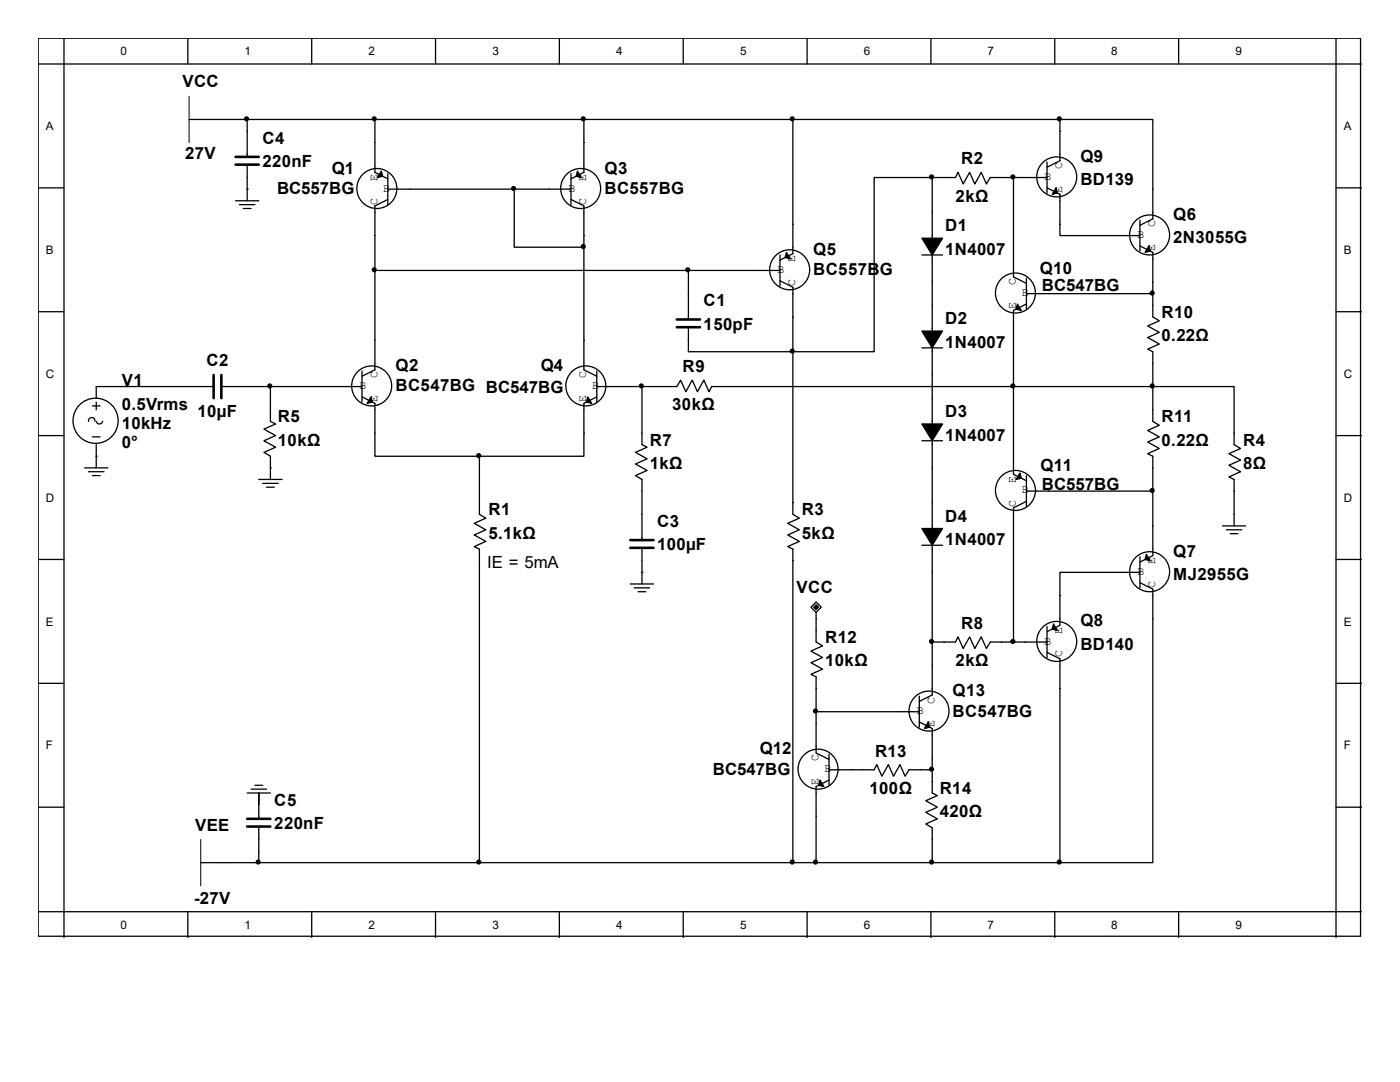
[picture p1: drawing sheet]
<svg xmlns="http://www.w3.org/2000/svg" width="279mm" height="216mm" viewBox="0 0 279 216" stroke-linecap="round" stroke-linejoin="round" font-family="sans-serif">
<g fill="none" stroke="#000" stroke-width=".26">
<path d="M7.6 7.6h263.9v179.2h-263.9zM7.6 12.8h264.2M12.8 7.6v179.5M37.5 7.6v5.2M62.2 7.6v5.2M86.9 7.6v5.2M111.6 7.6v5.2M136.4 7.6v5.2M161.1 7.6v5.2M185.8 7.6v5.2M210.5 7.6v5.2M235.2 7.6v5.2"/>
<path d="M266.6 7.6v179.5M7.6 37.5h5.2M37.7 23.8h173.8M49.3 37.7h.1M49.3 23.8v7.5M49.3 32.9v7.2M74.8 23.8v10.6l2.6 1.3M77.4 34.7v6.1M77.4 39.8l-2.6 1.3v32.7l-2.6 1.3M77.4 37.7h36.6M102.6 37.7v11.6h13.9M114 34.7v6.1"/>
<path d="M114 39.8l2.5 1.3v32.7l2.6 1.3M116.5 23.8v10.6l-2.5 1.3M158.2 23.8v26.8l-2.5 1.3M186 35.4h4.7l.5-1 1 2.3 1.3-2.3 1 2.3 1.3-2.3 1.1 2.3 .7-1.3h11.4M186 35.4h-11.5v34.8h-37.1v-4.9M186 35.4v103.3l-2.5 1.3M202.3 35.4v19.9l2.5 1.2M209 37.5l2.5 1.3v8.2h16M209 32.3v6.2M211.5 23.8h18.6v19.9l-2.6 1.3M211.5 23.8v8.3l-2.5 1.3M266.6 37.5h5.2"/>
<path d="M47 40.1h4.6M47.8 40.8h3.1M48.6 41.6h1.5M74.8 54h80.9M137.4 54v9.7M155.7 56l2.5 1.3v45.3l1.3 .8-2.3 1 2.3 1.3-2.3 1 2.3 1.3-2.3 1.1 1 .5v62.5M155.7 50.9v6.2M184 50.9h4.1M204.8 55.5v6.2M204.8 58.6h25.3M227.5 49.1l2.6 1.3v12.8l1.3 .8-2.4 1 2.4 1.3-2.4 1.1 2.4 1.2-2.4 1.1 1.1 .5v13.9l1.3 .8-2.4 1 2.4 1.3-2.4 1 2.4 1.3-2.4 1 1.1 .5v19.9l-2.6 1.2M227.5 43.9v6.2"/>
<path d="M7.6 62.2h5.2M42.6 77.1h-23.4v2.4M44.2 77.1h28M54 77.1v7l1 .5-2.3 1 2.3 1.3-2.3 1 2.3 1.3-2.3 1.1 1.3 .7v4.7M72.2 79.2l2.6 1.3v10.5h20.9M72.2 74v6.2M119.1 77.1h16l.7-1.3 1.1 2.4 1.3-2.4 1 2.4 1.3-2.4 1 2.4 .5-1.1h104.3v11.6l1.3 .8-2.3 1 2.3 1.3-2.3 1 2.3 1.3-2.3 1.1 1 .5v9.2M119.1 79.2l-2.6 1.3v10.5h-20.8M119.1 74v6.2M128.1 77.1v11.6l1 .5-2.3 1.1 2.3 1.3-2.3 1 2.3 1.3-2.3 1 1.3 .8v12.1M184 69.4h4.1M204.8 60.7l-2.5 1.2v32.7l2.5 1.3"/>
<path d="M266.6 62.2h5.2M7.6 86.9h5.2M16.9 93.4h4.6M17.7 94.1h3.1M18.4 81h1.6M18.4 87.2h1.6M18.4 94.9h1.6M18.9 84a.65 .65 0 0 0-.6-.7 .65 .65 0 0 0-.6 .8M19.2 91h.1M19.2 80.2v1.6M19.2 88.7v4.7M20.5 84a.64 .64 0 0 1-.6 .6 .64 .64 0 0 1-.7-.5"/>
<path d="M51.6 95.7h4.7M52.4 96.4h3.1M53.2 97.2h1.5M54 93.4h.1M95.7 91v11.6l1.3 .8-2.4 1 2.4 1.3-2.4 1 2.4 1.3-2.4 1.1 1.1 .5v62.5M184 87.9h4.1M204.8 94.9v6.2M204.8 98h25.3M266.6 86.9h5.2M7.6 111.6h5.2M125.8 116.5h4.6M126.6 117.3h3.1"/>
<path d="M127.3 118.1h1.6M128.1 114.2h.1M128.1 109.3v7.2M184 108.8h4.1M204.8 100l-2.5 1.3v26.8M227.5 116.3l2.6 1.3v54.5h-18.6M227.5 114.2h-16v10.6l-2.5 1.3M227.5 111.1v6.2M244 104.9h4.6M244.7 105.7h3.1M245.5 106.5h1.6M266.6 111.6h5.2"/>
<path d="M7.6 136.4h5.2M161.8 121.2l1.1-1.1 1 1.1-1 1zM162.9 122.2v5.9l1.3 .8-2.4 1 2.4 1.3-2.4 1 2.4 1.3-2.4 1 1.1 .6v15.2l2.5 1.2M183.5 138.9v6.2M186 128.1h4.7l.5-1 1 2.3 1.3-2.3 1 2.3 1.3-2.3 1.1 2.3 .7-1.3h11.4M209 125v6.2M209 130.2l2.5 1.3v40.6M266.6 136.4h5.2M49.3 158.2h4.7M50.1 157.5h3.1M50.9 156.7h1.5M51.6 158.2v5.2"/>
<path d="M162.9 142h20.6M165.4 153.6h9.1l.5-1 1 2.3 1.3-2.3 1 2.3 1.3-2.3 1 2.3 .8-1.3h4.6M165.4 155.7l-2.5 1.2v15.2M165.4 150.5v6.2M183.5 144.1l2.5 1.3v12.8M186 158.2l1.1 .5-2.3 1.1 2.3 1.3-2.3 1 2.3 1.3-2.3 1 1.2 .8v6.9M7.6 161.1h5.2M40.1 172.1h171.4M51.6 164.9v7.2M266.6 161.1h5.2M7.6 181.9h264.2M37.5 181.9v5.2"/>
<path d="M62.2 181.9v5.2M86.9 181.9v5.2M111.6 181.9v5.2M136.4 181.9v5.2M161.1 181.9v5.2M185.8 181.9v5.2M210.5 181.9v5.2M235.2 181.9v5.2"/>
<circle cx="75.2" cy="37.6" r="4"/>
<circle cx="115.9" cy="37.6" r="4"/>
<circle cx="210.9" cy="35.3" r="4"/>
<circle cx="157.6" cy="53.8" r="4"/>
<circle cx="202.7" cy="58.5" r="4"/>
<circle cx="229.4" cy="46.9" r="4"/>
<circle cx="74.2" cy="77" r="4"/>
<circle cx="116.9" cy="77" r="4"/>
<circle cx="19.1" cy="84" r="4.5"/>
<circle cx="202.7" cy="97.9" r="4"/>
<circle cx="229.4" cy="114.1" r="4"/>
<circle cx="210.9" cy="128" r="4"/>
<circle cx="163.3" cy="153.5" r="4"/>
<circle cx="185.4" cy="141.9" r="4"/>
</g>
<g fill="#000" stroke="#000" stroke-width=".26">
<path d="M76.1 34.1l.3 1.1-1.1 .2zM115.2 34.1l.8 1.3-1-.2zM210.8 37.5l.2 1-1 .3zM157 50.4l.7 1.2-1-.2zM184 47.5h4.1l-2.1 3.4zM229.3 49.1l.3 1-1.1 .3zM74 79.2l.3 1-1 .3zM117.3 79.2l.8 1.3-1.1-.3zM184 66.1h4.1l-2.1 3.3zM203 60.7l.8 1.2-1-.2zM184 84.6h4.1l-2.1 3.3zM203.6 94.4l.2 1-1 .3z"/>
<path d="M184 105.5h4.1l-2.1 3.3zM228.8 110.6l.8 1.3-1.1-.3zM210.2 124.5l.8 1.3-1-.3zM163.6 155.7l.8 1.2-1-.2zM185.3 144.1l.2 1-1 .3z"/>
<circle cx="49.2" cy="23.7" r=".39"/>
<circle cx="74.7" cy="23.7" r=".39"/>
<circle cx="102.5" cy="37.6" r=".39"/>
<circle cx="116.4" cy="23.7" r=".39"/>
<circle cx="158.1" cy="23.7" r=".39"/>
<circle cx="185.9" cy="35.3" r=".39"/>
<circle cx="202.1" cy="35.3" r=".39"/>
<circle cx="211.4" cy="23.7" r=".39"/>
<circle cx="74.7" cy="53.8" r=".39"/>
<circle cx="116.4" cy="49.2" r=".39"/>
<circle cx="137.3" cy="53.8" r=".39"/>
<circle cx="229.9" cy="58.5" r=".39"/>
<circle cx="53.8" cy="77" r=".39"/>
<circle cx="128" cy="77" r=".39"/>
<circle cx="158.1" cy="70.1" r=".39"/>
<circle cx="202.1" cy="77" r=".39"/>
<circle cx="229.9" cy="77" r=".39"/>
<circle cx="95.5" cy="90.9" r=".39"/>
<circle cx="229.9" cy="97.9" r=".39"/>
<circle cx="185.9" cy="128" r=".39"/>
<circle cx="202.1" cy="128" r=".39"/>
<circle cx="162.7" cy="141.9" r=".39"/>
<circle cx="185.9" cy="153.5" r=".39"/>
<circle cx="51.5" cy="172" r=".39"/>
<circle cx="95.5" cy="172" r=".39"/>
<circle cx="158.1" cy="172" r=".39"/>
<circle cx="162.7" cy="172" r=".39"/>
<circle cx="185.9" cy="172" r=".39"/>
<circle cx="211.4" cy="172" r=".39"/>
</g>
<path d="M37.7 19.2v9.3M40.1 167.5v9.3" fill="none" stroke="#000" stroke-width=".2"/>
<path d="M47 31.3h4.6M47 32.9h4.6M42.6 74.8v4.7M44.2 74.8v4.7M135.1 63.7h4.6M135.1 65.3h4.6M125.8 107.8h4.6M125.8 109.3h4.6M49.3 163.4h4.7M49.3 164.9h4.7" fill="none" stroke="#000" stroke-width=".51"/>
<path d="M162.4 121.2l.5-.6 .5 .6-.5 .5z" fill-rule="evenodd" fill="#000" stroke="#000" stroke-width=".2"/>
<g font-size="3.4">
<text x="36.4" y="17.4">VCC</text>
<text x="52.4" y="28.7">C4</text>
<text x="37" y="31.8">27V</text>
<text x="52.4" y="33.3">220nF</text>
<text x="66.3" y="34.6">Q1</text>
<text x="120.6" y="34.6">Q3</text>
<text x="191.8" y="32.8">R2</text>
<text x="215.6" y="32.3">Q9</text>
<text x="55.3" y="38.7">BC557BG</text>
<text x="120.6" y="38.7">BC557BG</text>
<text x="190.7" y="40.3">2kΩ</text>
<text x="215.6" y="36.9">BD139</text>
<text x="188.6" y="46.2">D1</text>
<text x="234.1" y="43.9">Q6</text>
<text x="162.3" y="50.8">Q5</text>
<text x="188.6" y="50.8">1N4007</text>
<text x="234.1" y="48.5">2N3055G</text>
<text x="162.3" y="54.9">BC557BG</text>
<text x="207.5" y="54.7">Q10</text>
<text x="207.9" y="58">BC547BG</text>
<text x="140.4" y="61.1">C1</text>
<text x="140.4" y="65.8">150pF</text>
<text x="188.6" y="64.7">D2</text>
<text x="231.8" y="63.5">R10</text>
<text x="188.6" y="69.4">1N4007</text>
<text x="231.8" y="68.1">0.22Ω</text>
<text x="24.3" y="77.1">V1</text>
<text x="41.2" y="73">C2</text>
<text x="79" y="74">Q2</text>
<text x="107.9" y="74">Q4</text>
<text x="136.2" y="74.3">R9</text>
<text x="24.3" y="81.7">0.5Vrms</text>
<text x="39.4" y="83.3">10µF</text>
<text x="79" y="78.1">BC547BG BC547BG</text>
<text x="134.2" y="81.7">30kΩ</text>
<text x="188.6" y="83.3">D3</text>
<text x="24.3" y="85.6">10kHz</text>
<text x="24.3" y="89.4">0°</text>
<text x="55.5" y="84.3">R5</text>
<text x="55.5" y="88.9">10kΩ</text>
<text x="129.7" y="88.9">R7</text>
<text x="188.6" y="87.9">1N4007</text>
<text x="231.8" y="84.3">R11</text>
<text x="231.8" y="88.9">0.22Ω</text>
<text x="248.1" y="88.9">R4</text>
<text x="129.7" y="93.6">1kΩ</text>
<text x="207.6" y="94.1">Q11</text>
<text x="248.1" y="93.6">8Ω</text>
<text x="207.9" y="97.7">BC557BG</text>
<text x="97.5" y="102.8">R1</text>
<text x="97.5" y="107.5">5.1kΩ</text>
<text x="131.1" y="105.2">C3</text>
<text x="160" y="102.8">R3</text>
<text x="160" y="107.5">5kΩ</text>
<text x="188.6" y="104.1">D4</text>
<text x="97.2" y="113.4">IE = 5mA</text>
<text x="131.1" y="109.8">100µF</text>
<text x="188.6" y="108.8">1N4007</text>
<text x="234.1" y="111.1">Q7</text>
<text x="159" y="118.3">VCC</text>
<text x="234.1" y="115.7">MJ2955G</text>
<text x="191.8" y="125.5">R8</text>
<text x="215.6" y="125">Q8</text>
<text x="164.7" y="128.3">R12</text>
<text x="215.6" y="129.6">BD140</text>
<text x="164.7" y="133">10kΩ</text>
<text x="190.7" y="133">2kΩ</text>
<text x="190.1" y="138.9">Q13</text>
<text x="190.1" y="143">BC547BG</text>
<text x="142.3" y="154.6">BC547BG</text>
<text x="151.6" y="150.5">Q12</text>
<text x="174.6" y="151">R13</text>
<text x="54.7" y="160.8">C5</text>
<text x="173.5" y="158.5">100Ω</text>
<text x="187.5" y="158.5">R14</text>
<text x="38.9" y="165.9">VEE</text>
<text x="54.7" y="165.4">220nF</text>
<text x="187.5" y="163.1">420Ω</text>
<text x="38.7" y="180.3">-27V</text>
</g>
<g font-size="2.3">
<text x="24" y="11">0</text>
<text x="48.8" y="11">1</text>
<text x="73.5" y="11">2</text>
<text x="98.3" y="11">3</text>
<text x="123" y="11">4</text>
<text x="147.7" y="11">5</text>
<text x="172.4" y="11">6</text>
<text x="197.1" y="11">7</text>
<text x="221.8" y="11">8</text>
<text x="246.5" y="11">9</text>
<text x="9.1" y="26">A</text>
<text x="268.2" y="26">A</text>
<text x="208.4" y="35.9">B</text>
<text x="212" y="33.8" transform="rotate(-90 212 33.8)">C</text>
<text x="75.3" y="40.9" transform="rotate(-90 75.3 40.9)">C</text>
<text x="75.3" y="36.1" transform="rotate(-90 75.3 36.1)">E</text>
<text x="76.5" y="38.2">B</text>
<text x="113.5" y="38.2">B</text>
<text x="117" y="40.9" transform="rotate(-90 117 40.9)">C</text>
<text x="117" y="36.1" transform="rotate(-90 117 36.1)">E</text>
<text x="212" y="38.5" transform="rotate(-90 212 38.5)">E</text>
<text x="227" y="47.5">B</text>
<text x="230.6" y="45.3" transform="rotate(-90 230.6 45.3)">C</text>
<text x="9.1" y="50.7">B</text>
<text x="158.7" y="52.3" transform="rotate(-90 158.7 52.3)">E</text>
<text x="230.6" y="50.1" transform="rotate(-90 230.6 50.1)">E</text>
<text x="268.2" y="50.7">B</text>
<text x="155.2" y="54.4">B</text>
<text x="158.7" y="57.1" transform="rotate(-90 158.7 57.1)">C</text>
<text x="202.7" y="56.9" transform="rotate(-90 202.7 56.9)">C</text>
<text x="203.9" y="59.1">B</text>
<text x="202.7" y="61.7" transform="rotate(-90 202.7 61.7)">E</text>
<text x="9.1" y="75.4">C</text>
<text x="71.7" y="77.6">B</text>
<text x="75.3" y="75.5" transform="rotate(-90 75.3 75.5)">C</text>
<text x="117" y="75.5" transform="rotate(-90 117 75.5)">C</text>
<text x="118.2" y="77.6">B</text>
<text x="268.2" y="75.4">C</text>
<text x="75.3" y="80.2" transform="rotate(-90 75.3 80.2)">E</text>
<text x="117" y="80.2" transform="rotate(-90 117 80.2)">E</text>
<text x="9.1" y="100.1">D</text>
<text x="202.7" y="101.1" transform="rotate(-90 202.7 101.1)">C</text>
<text x="202.7" y="96.3" transform="rotate(-90 202.7 96.3)">E</text>
<text x="203.9" y="98.5">B</text>
<text x="268.2" y="100.1">D</text>
<text x="230.6" y="112.6" transform="rotate(-90 230.6 112.6)">E</text>
<text x="227" y="114.7">B</text>
<text x="230.6" y="117.3" transform="rotate(-90 230.6 117.3)">C</text>
<text x="9.1" y="124.8">E</text>
<text x="268.2" y="124.8">E</text>
<text x="208.4" y="128.6">B</text>
<text x="212" y="131.2" transform="rotate(-90 212 131.2)">C</text>
<text x="212" y="126.4" transform="rotate(-90 212 126.4)">E</text>
<text x="183" y="142.5">B</text>
<text x="186.5" y="140.4" transform="rotate(-90 186.5 140.4)">C</text>
<text x="9.1" y="149.5">F</text>
<text x="186.5" y="145.1" transform="rotate(-90 186.5 145.1)">E</text>
<text x="268.2" y="149.5">F</text>
<text x="163.4" y="151.9" transform="rotate(-90 163.4 151.9)">C</text>
<text x="164.5" y="154.1">B</text>
<text x="163.4" y="156.7" transform="rotate(-90 163.4 156.7)">E</text>
<text x="24" y="185.3">0</text>
<text x="48.8" y="185.3">1</text>
<text x="73.5" y="185.3">2</text>
<text x="98.3" y="185.3">3</text>
<text x="123" y="185.3">4</text>
<text x="147.7" y="185.3">5</text>
<text x="172.4" y="185.3">6</text>
<text x="197.1" y="185.3">7</text>
<text x="221.8" y="185.3">8</text>
<text x="246.5" y="185.3">9</text>
</g>
</svg>
